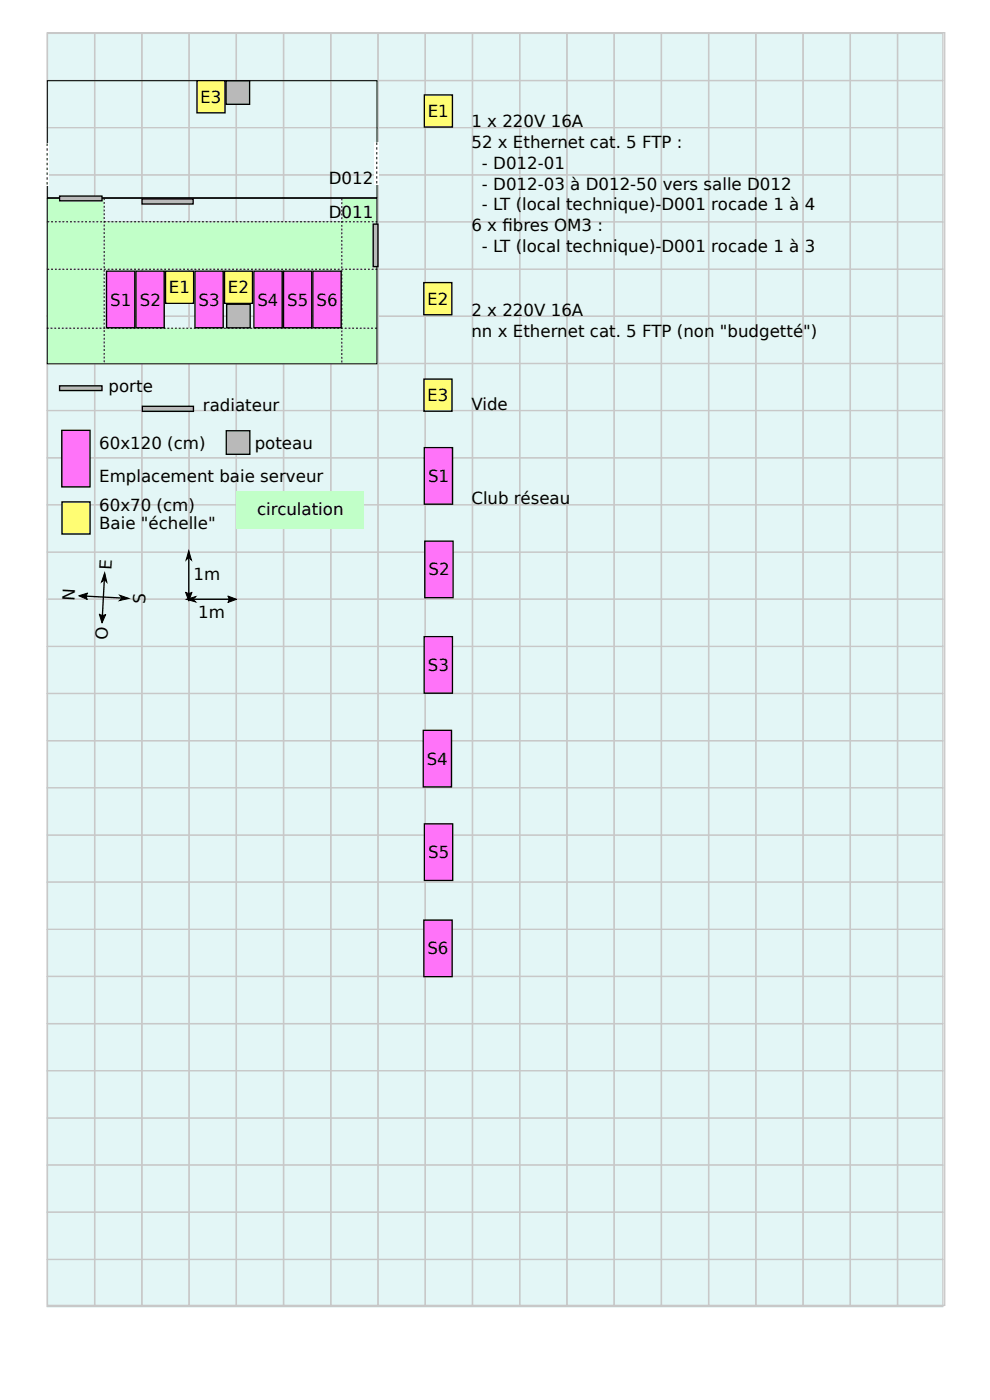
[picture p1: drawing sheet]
<svg xmlns="http://www.w3.org/2000/svg" width="210mm" height="297mm" viewBox="0 0 210 297" stroke-linecap="round" stroke-linejoin="round" font-family="sans-serif">
<g fill="#e3f6f6" stroke="#c8c8c8" stroke-width=".28">
<path d="M10 17.1h190v10h-190z"/>
<path d="M10 7.1h190v10h-190z"/>
<path d="M10 37.1h190v10h-190z"/>
<path d="M10 27.1h190v10h-190z"/>
<path d="M10 57.1h190v10h-190z"/>
<path d="M10 47.1h190v10h-190z"/>
<path d="M10 77.1h190v10h-190z"/>
<path d="M10 67.1h190v10h-190z"/>
<path d="M10 97.1h190v10h-190z"/>
<path d="M10 87.1h190v10h-190z"/>
<path d="M10 117.1h190v10h-190z"/>
<path d="M10 107.1h190v10h-190z"/>
<path d="M10 137.1h190v10h-190z"/>
<path d="M10 127.1h190v10h-190z"/>
<path d="M10 157.1h190v10h-190z"/>
<path d="M10 147.1h190v10h-190z"/>
<path d="M10 177.1h190v10h-190z"/>
<path d="M10 167.1h190v10h-190z"/>
<path d="M10 197.1h190v10h-190z"/>
<path d="M10 187.1h190v10h-190z"/>
<path d="M10 217.2h190v10h-190z"/>
<path d="M10 207.2h190v10h-190z"/>
<path d="M10 237.2h190v10h-190z"/>
<path d="M10 227.2h190v10h-190z"/>
<path d="M10 247.2h190v10h-190z"/>
<path d="M10 267.2h190v10h-190z"/>
<path d="M10 257.2h190v10h-190z"/>
</g>
<g fill="none" stroke="#c8c8c8" stroke-width=".28">
<path d="M10.1 6.9h10v270h-10zM20.1 6.9h10v270h-10zM30.1 6.9h10v270h-10zM40.1 6.9h10v270h-10zM50.1 6.9h10v270h-10zM60.2 6.9h10v270h-10zM70.2 6.9h10v270h-10zM80.2 6.9h10v270h-10zM90.2 6.9h10v270h-10zM100.2 6.9h10v270h-10zM110.3 6.9h10v270h-10zM120.3 6.9h10v270h-10z"/>
<path d="M130.3 6.9h10v270h-10zM140.3 6.9h10v270h-10zM150.3 6.9h10v270h-10zM160.3 6.9h10v270h-10zM170.4 6.9h10v270h-10zM180.4 6.9h10v270h-10zM190.4 6.9h10v270h-10z"/>
</g>
<path d="M10 17.1h70v24.8h-70z" fill="none" stroke="#000" stroke-width=".21"/>
<g fill="#c1ffc8">
<path d="M72.5 42.1h7.5v34.9h-7.5z"/>
<path d="M10 69.6h70v7.5h-70z"/>
<path d="M10 42.1h12v35h-12z"/>
<path d="M10 47.1h70v10h-70z"/>
</g>
<path d="M10 42.1h69.9v35.1h-69.9z" fill="none" stroke="#000" stroke-width=".21"/>
<g fill="#b9b9b9" stroke="#000" stroke-width=".28">
<path d="M48.1 64.5h5v5h-5z"/>
<path d="M79.2 47.6h1v9h-1z"/>
<path d="M12.6 41.6h9v1h-9z"/>
<path d="M30.1 42.2h10.9v1.1h-10.9z"/>
</g>
<path d="M10 57.1h70M10 47h70M22.1 42.1v35M72.5 42.1v35M9.9 69.6h70" fill="none" stroke="#000" stroke-width=".21" stroke-dasharray=".4 .4" stroke-linecap="butt"/>
<path d="M13.1 91.3h6v12h-6z" fill="#ff73f9" stroke="#000" stroke-width=".28"/>
<path d="M13.1 106.5h6v6.8h-6z" fill="#fffd73" stroke="#000" stroke-width=".28"/>
<g fill="#b9b9b9" stroke="#000" stroke-width=".28">
<path d="M48 91.4h5v5h-5z"/>
<path d="M12.6 81.9h9v1h-9z"/>
<path d="M30.2 86.2h10.8v1.1h-10.8z"/>
</g>
<path d="M50 104.1h27v8h-27z" fill="#c1ffc8"/>
<path d="M47.9 17.1h5v5h-5z" fill="#b9b9b9" stroke="#000" stroke-width=".28"/>
<path d="M79.4 30.2h1v9h-1z" fill="#fff"/>
<path d="M79.9 30.2v8.9" fill="none" stroke="#000" stroke-width=".21" stroke-dasharray=".5 .5" stroke-linecap="butt"/>
<path d="M9.5 30.4h1v9h-1z" fill="#fff"/>
<path d="M10 30.4v9" fill="none" stroke="#000" stroke-width=".21" stroke-dasharray=".5 .5" stroke-linecap="butt"/>
<path d="M40 117.1v10M17.1 126.4l10 .5M22.2 121.8l-.5 10M39.8 127.1h10" fill="none" stroke="#000" stroke-width=".28"/>
<g fill="#000" stroke="#000" stroke-width=".21">
<path d="M40 116.8l.6 2-.6-.6-.5 .6z" fill-rule="evenodd"/>
<path d="M16.7 126.4l1.9-.6a1.16 1.16 0 0 0-.1 1.4z" fill-rule="evenodd"/>
<path d="M22.2 121.5l.5 2-.6-.6-.6 .6z" fill-rule="evenodd"/>
<path d="M21.1 130.3a1.16 1.16 0 0 0 1.3 0l-.8 1.9z" fill-rule="evenodd"/>
<path d="M25.4 126.3l2 .7-2 .4 .5-.5z" fill-rule="evenodd"/>
<path d="M39.4 125.6a1.16 1.16 0 0 0 1.3 0l-.7 1.9z" fill-rule="evenodd"/>
<path d="M39.5 127.1l2-.5-.6 .5 .6 .6z" fill-rule="evenodd"/>
<path d="M48.3 126.5l1.9 .6-1.9 .7a1.16 1.16 0 0 0 0-1.3z" fill-rule="evenodd"/>
</g>
<g fill="#fffd73" stroke="#000" stroke-width=".28">
<path d="M35.1 57.5h6v6.8h-6z"/>
<path d="M47.6 57.5h6v6.8h-6z"/>
<path d="M41.8 17.1h5.9v6.8h-5.9z"/>
</g>
<g fill="#ff73f9" stroke="#000" stroke-width=".28">
<path d="M22.6 57.5h6v12h-6z"/>
<path d="M28.8 57.5h6v12h-6z"/>
<path d="M41.4 57.5h6v12h-6z"/>
<path d="M53.9 57.5h6v12h-6z"/>
<path d="M60.1 57.5h6v12h-6z"/>
<path d="M66.4 57.5h6v12h-6z"/>
</g>
<g fill="#fffd73" stroke="#000" stroke-width=".28">
<path d="M90 20.1h6v6.9h-6z"/>
<path d="M89.9 60h6v6.8h-6z"/>
<path d="M89.9 80.4h6v6.8h-6z"/>
</g>
<g fill="#ff73f9" stroke="#000" stroke-width=".28">
<path d="M90 95h6v12h-6z"/>
<path d="M90.1 114.8h6v12h-6z"/>
<path d="M90 135.1h6v12h-6z"/>
<path d="M89.8 154.9h6v12h-6z"/>
<path d="M90 174.8h6v12h-6z"/>
<path d="M89.9 195.2h6v12h-6z"/>
</g>
<g font-size="3.5">
<text x="42.5" y="21.8">E3</text>
<text x="90.7" y="24.8">E1</text>
<text x="100" y="27">1 x 220V 16A</text>
<text x="100" y="31.4">52 x Ethernet cat. 5 FTP :</text>
<text x="102.2" y="35.8">- D012-01</text>
<text x="69.8" y="39">D012</text>
<text x="102.2" y="40.2">- D012-03 à D012-50 vers salle D012</text>
<text x="69.8" y="46.2">D011</text>
<text x="102.2" y="44.6">- LT (local technique)-D001 rocade 1 à 4</text>
<text x="100" y="49">6 x fbres OM3 :</text>
<text x="102.2" y="53.5">- LT (local technique)-D001 rocade 1 à 3</text>
<text x="106.6" y="49">i</text>
<text x="23.4" y="64.8">S1</text>
<text x="29.7" y="64.8">S2</text>
<text x="35.8" y="62.2">E1</text>
<text x="42.1" y="64.8">S3</text>
<text x="48.4" y="62.2">E2</text>
<text x="54.6" y="64.8">S4</text>
<text x="60.9" y="64.8">S5</text>
<text x="67.1" y="64.8">S6</text>
<text x="90.6" y="64.7">E2</text>
<text x="100" y="67">2 x 220V 16A</text>
<text x="100" y="71.4">nn x Ethernet cat. 5 FTP (non &quot;budgetté&quot;)</text>
<text x="23" y="83.1">porte</text>
<text x="43" y="87.1">radiateur</text>
<text x="90.6" y="85.1">E3</text>
<text x="100" y="87">Vide</text>
<text x="21" y="95.3">60x120 (cm)</text>
<text x="54" y="95.3">poteau</text>
<text x="21" y="102.3">Emplacement baie serveur</text>
<text x="90.8" y="102.2">S1</text>
<text x="100" y="107">Club réseau</text>
<text x="21" y="112.3">Baie &quot;échelle&quot;</text>
<text x="21" y="108.3">60x70 (cm)</text>
<text x="54.5" y="109.3">circulation</text>
<text x="23.6" y="120.8" transform="rotate(-87 23.6 120.8)">E</text>
<text x="41" y="123.1">1m</text>
<text x="90.9" y="122.1">S2</text>
<text x="15.8" y="127.4" transform="rotate(-87 15.8 127.4)">N</text>
<text x="30.8" y="128.2" transform="rotate(-87 30.8 128.2)">S</text>
<text x="42" y="131.1">1m</text>
<text x="22.8" y="135.8" transform="rotate(-87 22.8 135.8)">O</text>
<text x="90.8" y="142.3">S3</text>
<text x="90.5" y="162.2">S4</text>
<text x="90.8" y="182.1">S5</text>
<text x="90.7" y="202.5">S6</text>
</g>
</svg>
